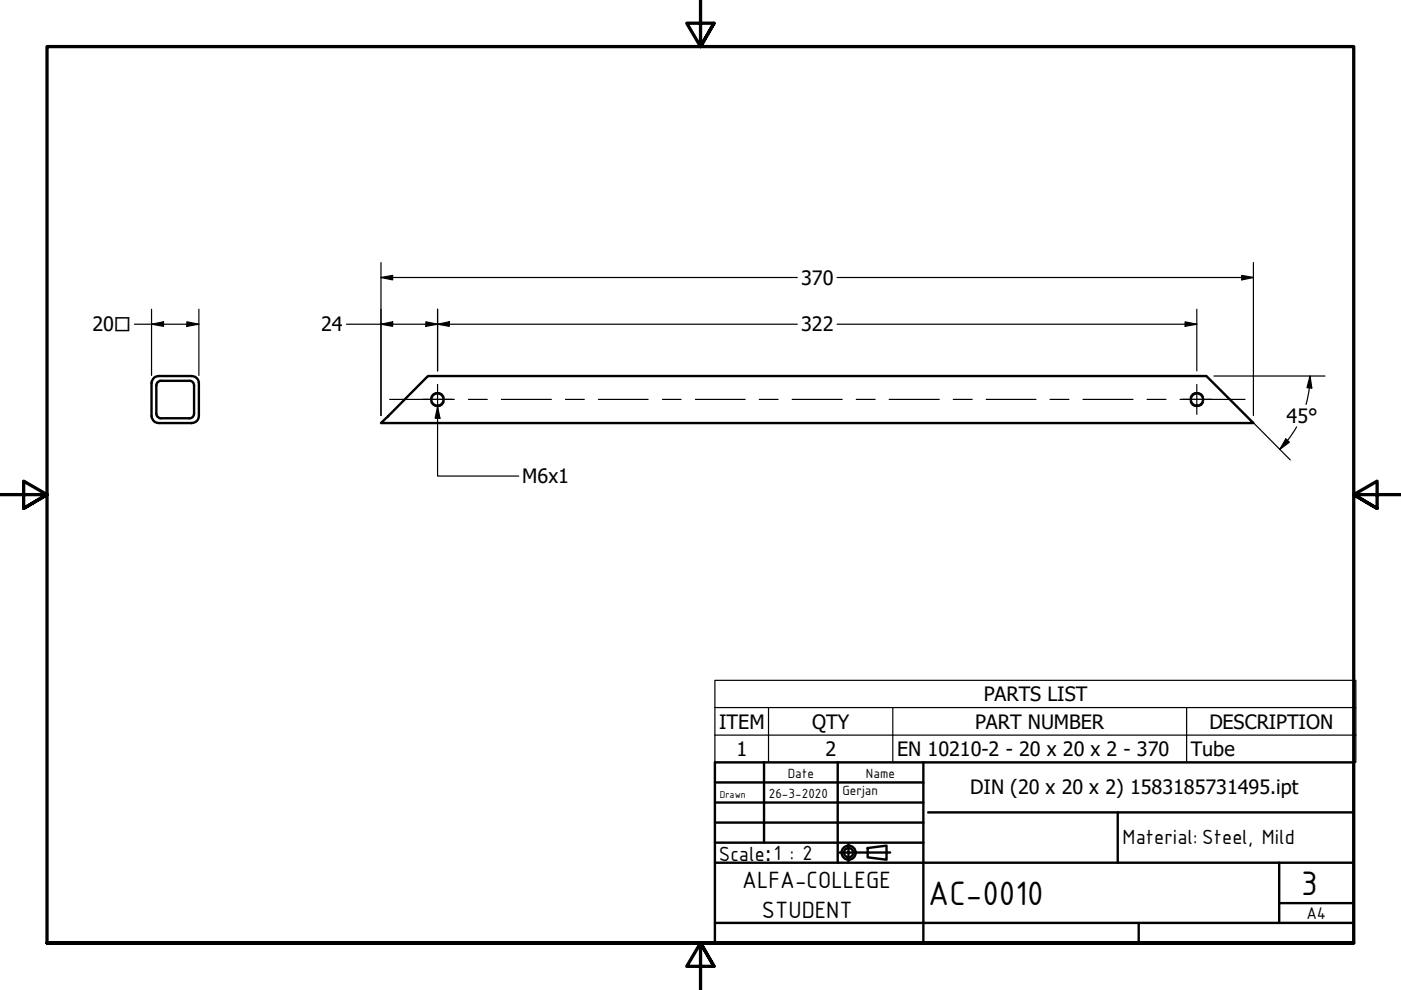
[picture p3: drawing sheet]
<svg xmlns="http://www.w3.org/2000/svg" width="297mm" height="210mm" viewBox="0 0 297 210" stroke-linecap="round" stroke-linejoin="round" font-family="sans-serif">
<!-- layer: Hidden Narrow (ANSI) -->
<path d="M91.4 85.2a1.47 1.47 0 0 0 1.4 1 1.47 1.47 0 0 0 1.4-1M91.4 84.2a1.47 1.47 0 0 1 1.4-1 1.47 1.47 0 0 1 1.4 1M252.3 85.2a1.47 1.47 0 0 0 1.4 1 1.47 1.47 0 0 0 1.4-1M252.3 84.2a1.47 1.47 0 0 1 1.4-1 1.47 1.47 0 0 1 1.4 1" fill="none" stroke="#000" stroke-width=".25"/>
<!-- layer: Visible (ANSI) -->
<g fill="none" stroke="#000" stroke-width=".51">
<path d="M90.7 79.7h165.1l9.9 10h-184.9zM32.6 80.2l.3-.3 .8-.2h6.9a1.52 1.52 0 0 1 1.6 1.5v7a1.52 1.52 0 0 1-1.6 1.5h-6.9a1.52 1.52 0 0 1-1.6-1.5v-7zM33.3 81.1l.5-.4h6.3a.96 .96 0 0 1 1 1v6a.96 .96 0 0 1-1 1h-6.3a1.04 1.04 0 0 1-.7-1v-6z"/>
<circle cx="92.7" cy="84.7" r="1.3"/>
<circle cx="253.8" cy="84.7" r="1.3"/>
</g>
<!-- layer: Symbol (ANSI) -->
<path d="M92.8 86.2l.5 2.5h-1zM92.8 86.2v14.7h17.2M151.6 150v-5.8h135.9v5.8M151.6 150h135.9v5.9M151.6 150v11.6h135.9v-5.7M151.6 155.9h135.9M162.9 150v11.6M189.3 150v11.6M251.6 150v11.6" fill="none" stroke="#000" stroke-width=".25"/>
<!-- layer: Border (ISO) -->
<path d="M148.5 -.1v10l-2.9-5h5.8l-2.9 5 2.9-5M0 104.9h10l-5-2.9v5.8l5-2.9-5 2.9M297 104.9h-10l5-2.9v5.8l-5-2.9 5 2.9M10 199.9v-190h277v190h-277h277M151.4 204.9l-2.9-5 2.9 5h-5.8l2.9-5v10" fill="none" stroke="#000" stroke-width=".7"/>
<!-- layer: Title (ANSI) -->
<path d="M196.8 172.2h90.2M237 172.2v10.7" fill="none" stroke="#000" stroke-width=".51"/>
<!-- layer: Title (ISO) -->
<g fill="none" stroke="#000" stroke-width=".51">
<path d="M151.6 161.6h135.4v38.3h-135.4zM151.6 165.9h44.2M151.6 170.2h44.2M151.6 174.4h44.2M151.6 178.7h44.2M162 161.6v17.1M177.6 161.6v21.3M179.9 178.9v3.8M184 179.8l4-.5v3l-4-.5zM195.8 161.6v38.3M151.6 195.7h135.4M151.6 182.9h135.4"/>
<path d="M178 180.8h10.7M241.4 195.7v4.2M271.2 191.5h15.8M271.2 182.9v12.8"/>
<circle cx="179.9" cy="180.8" r="1.49"/>
<circle cx="179.9" cy="180.8" r=".98"/>
</g>
<!-- layer: Center Mark (ANSI) -->
<path d="M89.6 84.7h6.3M92.8 81.5v6.4M250.6 84.7h6.3M253.7 81.5v6.4" fill="none" stroke="#000" stroke-width=".25"/>
<!-- layer: Symbol (ANSI) -->
<path d="M92.8 86.2l.5 2.5h-1z" fill-rule="evenodd" fill="#000"/>
<!-- layer: Centerline (ANSI) -->
<g fill="none" stroke="#000" stroke-width=".25">
<path d="M82.6 84.7h13.7M99.3 84.7h4M106.3 84.7h10.6M119.9 84.7h4M126.9 84.7h10.5M140.5 84.7h3.9M147.4 84.7h10.6M161 84.7h4M168 84.7h10.6M181.5 84.7h4M188.5 84.7h10.6M202.1 84.7h4"/>
<path d="M209.1 84.7h10.5M222.6 84.7h4M229.6 84.7h10.6M243.2 84.7h4M250.2 84.7h13.8"/>
</g>
<!-- layer: Dimension (ANSI) -->
<g fill="none" stroke="#000" stroke-width=".25">
<path d="M80.8 58.8l2.4-.4v.9zM80.8 58.8h88.2M80.8 55.7v32.4M177.5 58.8h88.2M263.3 58.4l2.4 .4-2.4 .5zM265.7 55.7v32.4M28.5 68.7h13.7M32.1 68.7l2.6-.5v1zM32.1 65.6v14M39.6 68.2l2.6 .5-2.6 .5zM42.2 65.6v14M73.5 68.7h95.5"/>
<path d="M80.8 68.7l2.4-.5v1zM90.3 68.2l2.5 .5-2.5 .5zM92.8 68.7l2.4-.5v1zM92.8 65.6v13M177.5 68.7h76.2M251.3 68.2l2.4 .5-2.4 .5zM253.7 65.6v13M257.4 79.7h23.5M277.7 79.7l.4 2.6-1-.1zM277.7 79.7l-.1 2.5M265.4 89.3l8.2 8.2M272.6 93.1l.8 .7-2.1 1.5z"/>
<path d="M274.9 90.5l-1.6 2.4-2 2.4M277.6 82.2l-.7 3.5"/>
</g>
<g fill="#000">
<path d="M80.8 58.8l2.4-.4v.9z" fill-rule="evenodd"/>
<path d="M263.3 58.4l2.4 .4-2.4 .5z" fill-rule="evenodd"/>
<path d="M32.1 68.7l2.6-.5v1z" fill-rule="evenodd"/>
<path d="M39.6 68.2l2.6 .5-2.6 .5z" fill-rule="evenodd"/>
<path d="M80.8 68.7l2.4-.5v1z" fill-rule="evenodd"/>
<path d="M90.3 68.2l2.5 .5-2.5 .5z" fill-rule="evenodd"/>
<path d="M92.8 68.7l2.4-.5v1z" fill-rule="evenodd"/>
<path d="M251.3 68.2l2.4 .5-2.4 .5z" fill-rule="evenodd"/>
<path d="M272.6 93.1l.8 .7-2.1 1.5z" fill-rule="evenodd"/>
<path d="M277.7 79.7l.4 2.6-1-.1z" fill-rule="evenodd"/>
</g>
<g font-size="7.7">
<text x="196.8" y="191.8">AC-0010</text>
<text x="275.8" y="189.7">3</text>
</g>
<g font-size="5.4">
<text x="157.4" y="188.4">ALFA-COLLEGE</text>
<text x="161.5" y="194.6">STUDENT</text>
</g>
<g font-size="4.7">
<text x="238" y="179">Material: Steel, Mild</text>
<text x="152.4" y="182.5">Scale</text>
</g>
<g font-size="4.2">
<text x="169.9" y="60.4">370</text>
<text x="19.6" y="70.3">20□</text>
<text x="68.1" y="70.3">24</text>
<text x="169.9" y="70.3">322</text>
<text x="272.8" y="89.6">45°</text>
<text x="110.7" y="102.5">M6x1</text>
<text x="208.6" y="148.7">PARTS LIST</text>
<text x="152.5" y="154.5">ITEM</text>
<text x="172.2" y="154.5">QTY</text>
<text x="206.8" y="154.5">PART NUMBER</text>
<text x="256.4" y="154.5">DESCRIPTION</text>
<text x="156.1" y="160.3">1</text>
<text x="175" y="160.3">2</text>
<text x="190.2" y="160.3">EN 10210-2 - 20 x 20 x 2 - 370</text>
<text x="252.5" y="160.4">Tube</text>
<text x="205.7" y="168.4">DIN (20 x 20 x 2) 1583185731495.ipt</text>
<text x="162.2" y="182.5">:1 : 2</text>
</g>
<text font-size="3.9" x="277" y="194.9">A4</text>
<g font-size="3">
<text x="167" y="164.9">Date</text>
<text x="183.6" y="164.9">Name</text>
<text x="163" y="169.1">26-3-2020</text>
<text x="178.6" y="168.6">Gerjan</text>
</g>
<text font-size="2.3" x="152.6" y="169.1">Drawn</text>
</svg>
